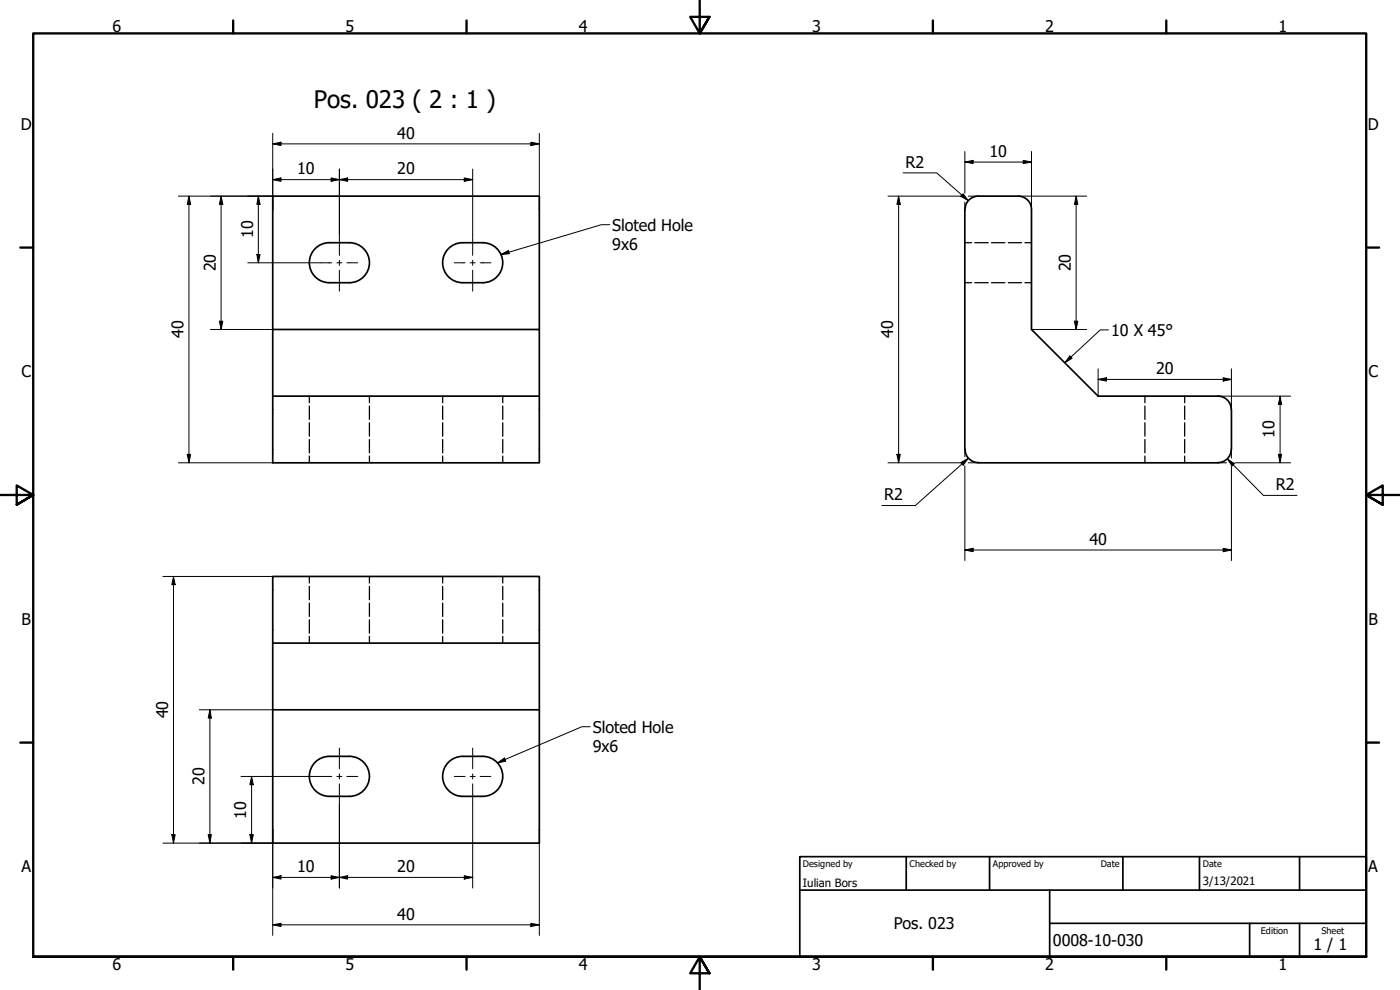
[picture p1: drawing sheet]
<svg xmlns="http://www.w3.org/2000/svg" width="420mm" height="297mm" viewBox="0 0 420 297" stroke-linecap="round" stroke-linejoin="round" font-family="sans-serif">
<!-- layer: Hidden (ISO) -->
<g fill="none" stroke="#000" stroke-width=".38">
<path d="M289.6 72.8h2M292.5 72.8h4M297.6 72.8h4M302.6 72.8h4M307.6 72.8h2M289.6 84.8h2M292.5 84.8h4M297.6 84.8h4M302.6 84.8h4M307.6 84.8h2M92.8 118.9v1.9M110.9 118.9v1.9"/>
<path d="M132.8 118.9v1.9M150.9 118.9v1.9M343.6 118.9v1.9M355.5 118.9v1.9M92.8 121.8v4M92.8 126.9v4M92.8 131.9v4M92.8 136.8v2.1M110.9 121.8v4M110.9 126.9v4M110.9 131.9v4M110.9 136.8v2.1"/>
<path d="M132.8 121.8v4M132.8 126.9v4M132.8 131.9v4M132.8 136.8v2.1M150.9 121.8v4M150.9 126.9v4M150.9 131.9v4M150.9 136.8v2.1M343.6 121.8v4M343.6 126.9v4M343.6 131.9v4M343.6 136.8v2.1"/>
<path d="M355.5 121.8v4M355.5 126.9v4M355.5 131.9v4M355.5 136.8v2.1M92.8 173v1.9M92.8 175.9v4M110.9 173v1.9M110.9 175.9v4M132.8 173v1.9M132.8 175.9v4M150.9 173v1.9M150.9 175.9v4"/>
<path d="M92.8 181v4M92.8 186v4M92.8 190.9v2.1M110.9 181v4M110.9 186v4M110.9 190.9v2.1M132.8 181v4M132.8 186v4M132.8 190.9v2.1M150.9 181v4M150.9 186v4M150.9 190.9v2.1"/>
</g>
<!-- layer: Visible (ISO) -->
<g fill="none" stroke="#000" stroke-width=".51">
<path d="M98.8 72.8a6 6 0 0 0-6 6 6 6 0 0 0 6 6M98.9 72.8h5.9M104.9 72.8a6 6 0 0 1 6 6 6 6 0 0 1-6 6M134.6 74.6a6 6 0 0 1 4.2-1.8h6.1a6 6 0 0 1 6 6 6 6 0 0 1-6.1 6h-6a6 6 0 0 1-5.5-3.7 6 6 0 0 1 1.3-6.5zM289.6 62.9v72M289.6 62.8a4 4 0 0 1 4-3.9h12a4 4 0 0 1 4 3.9M309.6 62.9v36l20 20h35.9a4 4 0 0 1 4 3.9M81.9 98.9h80v20M98.9 84.8h5.9M161.9 98.9v-40h-80v60M81.9 118.9h80v20h-80zM289.6 134.8a4 4 0 0 0 4 4"/>
<path d="M293.6 138.9h72M369.5 134.8a4 4 0 0 1-4 4M369.6 122.9v12M81.9 173h80v20h-80zM81.9 193v20h80v-20M81.9 213v40h80v-40M98.8 226.9a6 6 0 0 0-6 6 6 6 0 0 0 6 6M98.9 226.9h5.9M98.9 238.9h5.9M104.9 226.9a6 6 0 0 1 6 6 6 6 0 0 1-6 6M134.6 228.7a6 6 0 0 1 4.3-1.8h6a6 6 0 0 1 6 6 6 6 0 0 1-6 6h-6.1a6 6 0 0 1-5.5-3.7 6 6 0 0 1 1.3-6.5z"/>
</g>
<!-- layer: Border (ISO) -->
<g fill="none" stroke="#000" stroke-width=".7">
<path d="M70 6.1v3.9M140 6.1v3.9M210 0v10l-2.9-4.9h5.8l-2.9 4.9 2.9-4.9M280 6.1v3.9M350 6.1v3.9M6.1 74.3h3.9M410 74.3h3.9M0 148.5h10l-5-2.8v5.7l5-2.9-5 2.9M420 148.5h-10l5-2.8v5.7l-5-2.9 5 2.9M6.1 222.8h3.9M410 222.8h3.9M10 287.1v-277.1h400v277.1h-400h400"/>
<path d="M70 287.1v3.8M140 287.1v3.8M212.9 292l-2.9-4.9 2.9 4.9h-5.8l2.9-4.9v9.9M280 287.1v3.8M350 287.1v3.8"/>
</g>
<!-- layer: Title (ISO) -->
<path d="M240 257h170v30.1h-170zM272 257v10.1M297 257v10.1M337 257v10.1M360 257v10.1M390 257v10.1M240 267.1h170M315 277h95M315 267.1v20M375 277v10.1M390 277v10.1" fill="none" stroke="#000" stroke-width=".51"/>
<!-- layer: Dimension (ISO) -->
<g fill="none" stroke="#000" stroke-width=".3">
<path d="M81.9 40v22.9M161.9 40v22.9M53.5 58.9h28.4M56.7 58.9l.5 2.4h-1zM56.7 58.9v80M66.4 58.9l.5 2.4h-1.1zM66.4 58.9v40M77.5 58.9l.5 2.4h-.9zM77.5 58.9v20M81.9 43.2l2.4-.5v1zM81.9 53.9l2.4-.5v1zM81.9 43.2h80"/>
<path d="M81.9 53.9h60M99.4 53.4l2.5 .5-2.5 .5zM101.9 53.9l2.4-.5v1zM101.9 50.7v19.6M139.3 53.4l2.6 .5-2.6 .5zM141.9 50.7v19.6M159.3 42.7l2.6 .5-2.6 .5zM266.5 58.9h22M269.7 58.9l.5 2.4h-1zM269.7 58.9v80M271 51.9h10.1l9.5 8.3M289.1 58.2l1.5 2-2.2-1.3z"/>
<path d="M289.6 48.6l2.4-.5v1zM289.6 45.5v12.5M289.6 48.6h20M290.6 58.9h3M305.6 58.9h20.5M307.1 48.1l2.5 .5-2.5 .5zM309.6 45.5v17.4M323 58.9l.5 2.4h-1zM323 58.9v40M74.4 78.9h21.9M77.1 76.4h.9l-.5 2.5zM289.6 60.6v2.3"/>
<path d="M63.2 98.9h18.7M65.8 96.4h1.1l-.5 2.5zM309.6 98.9h16.5M322.5 96.4h1l-.5 2.5zM329.6 113.8l2.4-.5v1zM329.6 113.8h40M329.6 110.7v8.2M365.6 118.9h21.7M367.1 113.3l2.5 .5-2.5 .5zM369.6 110.7v12.2M384.2 118.9l.4 2.4h-.9zM384.2 118.9v20"/>
<path d="M53.5 138.9h28.4M56.2 136.3h1l-.5 2.6zM266.5 138.9h22M269.2 136.3h1l-.5 2.6zM288.4 138.8l2.2-1.3-1.5 2.1zM289.6 134.9v2.2M289.6 139.7v28.5M290.6 137.5l-15.9 14.2h-10.1M290.6 138.9h3M365.6 138.9h2.5M368.4 137.7l2.1 1.4-.7 .7zM368.4 137.7l10.8 10.9h10.1"/>
<path d="M369.6 134.9v2.6M369.6 139.9v28.3M370.6 138.9h16.7M383.7 136.3h.9l-.4 2.6zM48.9 173h33M52.1 173l.5 2.4h-1zM52.1 173v80M289.6 165l2.4-.5v1zM289.6 165h80M367.1 164.5l2.5 .5-2.5 .5zM59.8 213h22.1M63 213l.4 2.4h-.9z"/>
<path d="M63 213v40M72.3 233h24M75.5 233l.5 2.4h-1zM75.5 233v20M48.9 253h33M51.6 250.4h1l-.5 2.6zM62.5 250.4h.9l-.4 2.6zM75 250.4h1l-.5 2.6zM81.9 249v31.7M101.9 241.5v24.9M141.9 241.5v24.9M161.9 249v31.7"/>
<path d="M81.9 277.5l2.4-.5v1zM81.9 263.3l2.4-.6v1.1zM81.9 277.5h80M81.9 263.3h60M99.4 262.7l2.5 .6-2.5 .5zM101.9 263.3l2.4-.6v1.1zM139.3 262.7l2.6 .6-2.6 .5zM159.3 277l2.6 .5-2.6 .5z"/>
</g>
<g fill="#000">
<path d="M81.9 43.2l2.4-.5v1z" fill-rule="evenodd"/>
<path d="M81.9 53.9l2.4-.5v1z" fill-rule="evenodd"/>
<path d="M99.4 53.4l2.5 .5-2.5 .5z" fill-rule="evenodd"/>
<path d="M101.9 53.9l2.4-.5v1z" fill-rule="evenodd"/>
<path d="M139.3 53.4l2.6 .5-2.6 .5z" fill-rule="evenodd"/>
<path d="M159.3 42.7l2.6 .5-2.6 .5z" fill-rule="evenodd"/>
<path d="M289.1 58.2l1.5 2-2.2-1.3z" fill-rule="evenodd"/>
<path d="M289.6 48.6l2.4-.5v1z" fill-rule="evenodd"/>
<path d="M307.1 48.1l2.5 .5-2.5 .5z" fill-rule="evenodd"/>
<path d="M56.7 58.9l.5 2.4h-1z" fill-rule="evenodd"/>
<path d="M66.4 58.9l.5 2.4h-1.1z" fill-rule="evenodd"/>
<path d="M77.1 76.4h.9l-.5 2.5z" fill-rule="evenodd"/>
<path d="M77.5 58.9l.5 2.4h-.9z" fill-rule="evenodd"/>
<path d="M269.7 58.9l.5 2.4h-1z" fill-rule="evenodd"/>
<path d="M323 58.9l.5 2.4h-1z" fill-rule="evenodd"/>
<path d="M65.8 96.4h1.1l-.5 2.5z" fill-rule="evenodd"/>
<path d="M322.5 96.4h1l-.5 2.5z" fill-rule="evenodd"/>
<path d="M329.6 113.8l2.4-.5v1z" fill-rule="evenodd"/>
<path d="M367.1 113.3l2.5 .5-2.5 .5z" fill-rule="evenodd"/>
<path d="M56.2 136.3h1l-.5 2.6z" fill-rule="evenodd"/>
<path d="M269.2 136.3h1l-.5 2.6z" fill-rule="evenodd"/>
<path d="M288.4 138.8l2.2-1.3-1.5 2.1z" fill-rule="evenodd"/>
<path d="M368.4 137.7l2.1 1.4-.7 .7z" fill-rule="evenodd"/>
<path d="M383.7 136.3h.9l-.4 2.6z" fill-rule="evenodd"/>
<path d="M384.2 118.9l.4 2.4h-.9z" fill-rule="evenodd"/>
<path d="M52.1 173l.5 2.4h-1z" fill-rule="evenodd"/>
<path d="M289.6 165l2.4-.5v1z" fill-rule="evenodd"/>
<path d="M367.1 164.5l2.5 .5-2.5 .5z" fill-rule="evenodd"/>
<path d="M63 213l.4 2.4h-.9z" fill-rule="evenodd"/>
<path d="M75.5 233l.5 2.4h-1z" fill-rule="evenodd"/>
<path d="M51.6 250.4h1l-.5 2.6z" fill-rule="evenodd"/>
<path d="M62.5 250.4h.9l-.4 2.6z" fill-rule="evenodd"/>
<path d="M75 250.4h1l-.5 2.6z" fill-rule="evenodd"/>
<path d="M81.9 277.5l2.4-.5v1z" fill-rule="evenodd"/>
<path d="M81.9 263.3l2.4-.6v1.1z" fill-rule="evenodd"/>
<path d="M99.4 262.7l2.5 .6-2.5 .5z" fill-rule="evenodd"/>
<path d="M101.9 263.3l2.4-.6v1.1z" fill-rule="evenodd"/>
<path d="M139.3 262.7l2.6 .6-2.6 .5z" fill-rule="evenodd"/>
<path d="M159.3 277l2.6 .5-2.6 .5z" fill-rule="evenodd"/>
</g>
<!-- layer: Symbol (ISO) -->
<path d="M150.3 76.4l2.3-1.2 .2 .9zM183 67.4h-2.5l-30.2 9M332.7 99h-2.5l-10.6 9.8M321.1 106.8l.7 .7-2.2 1.3zM177.2 218h-2.6l-25.3 10.9M149.3 228.9l2.1-1.5 .4 1z" fill="none" stroke="#000" stroke-width=".3"/>
<g fill="#000">
<path d="M150.3 76.4l2.3-1.2 .2 .9z" fill-rule="evenodd"/>
<path d="M321.1 106.8l.7 .7-2.2 1.3z" fill-rule="evenodd"/>
<path d="M149.3 228.9l2.1-1.5 .4 1z" fill-rule="evenodd"/>
</g>
<!-- layer: Centerline (ISO) -->
<g fill="none" stroke="#000" stroke-width=".3">
<path d="M96.3 78.9h3.3M101.1 78.9h1.5M101.9 70.3v6.3M101.9 78.1v1.5M104.1 78.9h3.3M136.3 78.9h3.3M141.1 78.9h1.5M141.9 70.3v6.3M141.9 78.1v1.5M144.1 78.9h3.2M101.9 81.1v6.3M141.9 81.1v6.3"/>
<path d="M96.3 233h3.3M101.1 233h1.5M101.9 224.5v6.2M101.9 232.2v1.5M101.9 235.2v6.3M104.1 233h3.3M136.3 233h3.3M141.1 233h1.5M141.9 224.5v6.2M141.9 232.2v1.5M141.9 235.2v6.3M144.1 233h3.2"/>
</g>
<text font-size="7.2" x="94.2" y="32.4">Pos. 023 ( 2 : 1 )</text>
<g font-size="4.8">
<text x="33.7" y="9.6">6</text>
<text x="103.7" y="9.6">5</text>
<text x="173.7" y="9.6">4</text>
<text x="243.7" y="9.6">3</text>
<text x="313.7" y="9.6">2</text>
<text x="383.7" y="9.6">1</text>
<text x="6.2" y="38.9">D</text>
<text x="119.2" y="41.6">40</text>
<text x="410.5" y="38.9">D</text>
<text x="296.9" y="47">10</text>
<text x="89.2" y="52.3">10</text>
<text x="119.2" y="52.3">20</text>
<text x="271.8" y="50.3">R2</text>
<text x="75.9" y="71.5" transform="rotate(-90 75.9 71.5)">10</text>
<text x="183.8" y="69.2">Sloted Hole</text>
<text x="183.8" y="75">9x6</text>
<text x="64.8" y="81.5" transform="rotate(-90 64.8 81.5)">20</text>
<text x="321.4" y="81.5" transform="rotate(-90 321.4 81.5)">20</text>
<text x="55.1" y="101.5" transform="rotate(-90 55.1 101.5)">40</text>
<text x="268.1" y="101.5" transform="rotate(-90 268.1 101.5)">40</text>
<text x="333.4" y="100.7">10 X 45°</text>
<text x="6.4" y="113.1">C</text>
<text x="347" y="112.3">20</text>
<text x="410.7" y="113.1">C</text>
<text x="382.5" y="131.5" transform="rotate(-90 382.5 131.5)">10</text>
<text x="382.9" y="147.1">R2</text>
<text x="265.4" y="150.2">R2</text>
<text x="327" y="163.4">40</text>
<text x="6.4" y="187.4">B</text>
<text x="410.7" y="187.4">B</text>
<text x="50.5" y="215.6" transform="rotate(-90 50.5 215.6)">40</text>
<text x="177.9" y="219.8">Sloted Hole</text>
<text x="177.9" y="225.6">9x6</text>
<text x="61.3" y="235.6" transform="rotate(-90 61.3 235.6)">20</text>
<text x="73.9" y="245.6" transform="rotate(-90 73.9 245.6)">10</text>
<text x="6.4" y="261.7">A</text>
<text x="89.2" y="261.7">10</text>
<text x="119.2" y="261.7">20</text>
<text x="410.7" y="261.7">A</text>
<text x="119.2" y="275.9">40</text>
<text x="268.2" y="278.8">Pos. 023</text>
<text x="316" y="283.8">0008-10-030</text>
<text x="394.2" y="285">1 / 1</text>
<text x="33.7" y="290.9">6</text>
<text x="103.7" y="290.9">5</text>
<text x="173.7" y="290.9">4</text>
<text x="243.7" y="290.9">3</text>
<text x="313.7" y="290.9">2</text>
<text x="383.7" y="290.9">1</text>
</g>
<g font-size="3.4">
<text x="241" y="266">Iulian Bors</text>
<text x="361" y="265.5">3/13/2021</text>
</g>
<g font-size="2.7">
<text x="241" y="260.1">Designed by</text>
<text x="273" y="260.1">Checked by</text>
<text x="298" y="260.1">Approved by</text>
<text x="330.3" y="260">Date</text>
<text x="361" y="260">Date</text>
<text x="378.4" y="280.1">Edition</text>
<text x="396.6" y="280.1">Sheet</text>
</g>
</svg>
